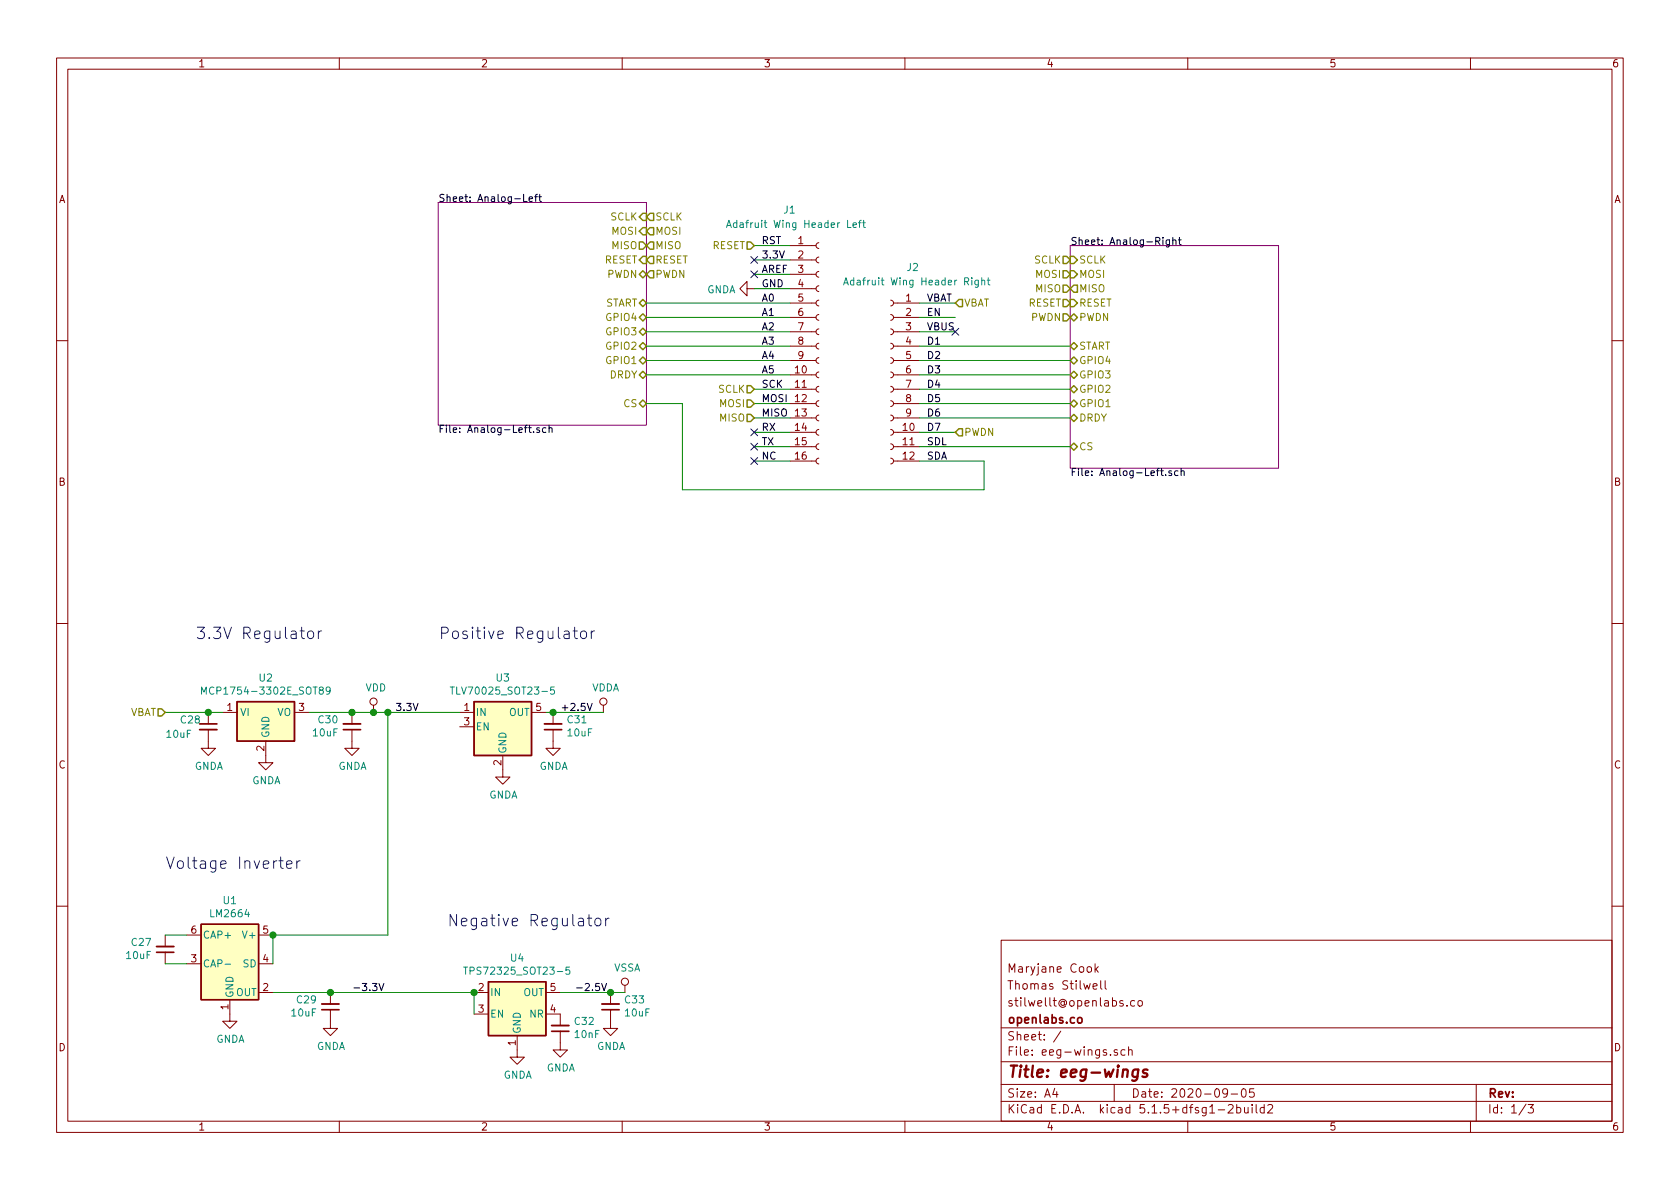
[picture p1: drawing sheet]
EESchema Schematic File Version 4
EELAYER 30 0
EELAYER END
$Descr A4 11693 8268
encoding utf-8
Sheet 1 3
Title "eeg-wings"
Date "2020-09-05"
Rev ""
Comp "openlabs.co"
Comment1 "stilwellt@openlabs.co"
Comment2 "Thomas Stilwell"
Comment3 "Maryjane Cook"
Comment4 ""
$EndDescr
$Comp
L Connector:Conn_01x16_Female J1
U 1 1
P 5700 2400
F 0 "J1" H 5450 3350 50  0000 L CNN
F 1 "Adafruit Wing Header Left" H 5050 3250 50  0000 L CNN
F 2 "Connector_PinSocket_2.54mm:PinSocket_1x16_P2.54mm_Vertical" H 5700 2400 50  0001 C CNN
F 3 "~" H 5700 2400 50  0001 C CNN
	1    5700 2400
	1    0    0    -1  
$EndComp
$Comp
L Connector:Conn_01x12_Female J2
U 1 1
P 6200 2600
F 0 "J2" H 6000 3350 50  0000 L CNN
F 1 "Adafruit Wing Header Right" H 5500 3250 50  0000 L CNN
F 2 "Connector_PinSocket_2.54mm:PinSocket_1x12_P2.54mm_Vertical" H 6200 2600 50  0001 C CNN
F 3 "~" H 6200 2600 50  0001 C CNN
	1    6200 2600
	-1   0    0    -1  
$EndComp
Wire Wire Line
	6400 2100 6650 2100
Text Label 6450 2100 0    50   ~ 0
VBAT
Wire Wire Line
	6400 2200 6650 2200
Text Label 6450 2200 0    50   ~ 0
EN
Wire Wire Line
	6400 2300 6650 2300
Text Label 6450 2300 0    50   ~ 0
VBUS
Text Label 6450 2400 0    50   ~ 0
D1
Text Label 6450 2500 0    50   ~ 0
D2
Text Label 6450 2600 0    50   ~ 0
D3
Text Label 6450 2700 0    50   ~ 0
D4
Text Label 6450 2800 0    50   ~ 0
D5
Text Label 6450 2900 0    50   ~ 0
D6
Wire Wire Line
	6400 3000 6650 3000
Text Label 6450 3000 0    50   ~ 0
D7
Text Label 6450 3100 0    50   ~ 0
SDL
Text Label 6450 3200 0    50   ~ 0
SDA
Wire Wire Line
	5500 1700 5250 1700
Text Label 5300 1700 0    50   ~ 0
RST
Wire Wire Line
	5500 1800 5250 1800
Text Label 5300 1800 0    50   ~ 0
3.3V
Wire Wire Line
	5500 1900 5250 1900
Text Label 5300 1900 0    50   ~ 0
AREF
Wire Wire Line
	5500 2000 5250 2000
Text Label 5300 2000 0    50   ~ 0
GND
Text Label 5300 2100 0    50   ~ 0
A0
Text Label 5300 2200 0    50   ~ 0
A1
Text Label 5300 2300 0    50   ~ 0
A2
Text Label 5300 2400 0    50   ~ 0
A3
Text Label 5300 2500 0    50   ~ 0
A4
Text Label 5300 2600 0    50   ~ 0
A5
Text Label 5300 2700 0    50   ~ 0
SCK
Text Label 5300 2800 0    50   ~ 0
MOSI
Text Label 5300 2900 0    50   ~ 0
MISO
Wire Wire Line
	5500 3000 5250 3000
Text Label 5300 3000 0    50   ~ 0
RX
Wire Wire Line
	5500 3100 5250 3100
Text Label 5300 3100 0    50   ~ 0
TX
Wire Wire Line
	5500 3200 5250 3200
Text Label 5300 3200 0    50   ~ 0
NC
Wire Wire Line
	5500 2900 5250 2900
Wire Wire Line
	5500 2800 5250 2800
Wire Wire Line
	5500 2700 5250 2700
$Comp
L Regulator_Linear:MCP1754-3302E_SOT89 U2
U 1 1
P 1850 4950
F 0 "U2" H 1850 5192 50  0000 C CNN
F 1 "MCP1754-3302E_SOT89" H 1850 5101 50  0000 C CNN
F 2 "Package_TO_SOT_SMD:SOT-89-3" H 1850 5175 50  0001 C CNN
F 3 "http://ww1.microchip.com/downloads/en/DeviceDoc/20002276C.pdf" H 1850 4950 50  0001 C CNN
	1    1850 4950
	1    0    0    -1  
$EndComp
$Comp
L mine:LM2664 U1
U 1 1
P 1600 6500
F 0 "U1" H 1600 6742 50  0000 C CNN
F 1 "LM2664" H 1600 6651 50  0000 C CNN
F 2 "" H 1600 6725 50  0001 C CIN
F 3 "https://www.ti.com/lit/ds/symlink/lm2664.pdf?HQS=TI-null-null-mousermode-df-pf-null-wwe&ts=1599255455385&ref_url=https%253A%252F%252Fwww.mouser.com%252F" H 1600 6450 50  0001 C CNN
	1    1600 6500
	1    0    0    -1  
$EndComp
$Comp
L Regulator_Linear:TLV70025_SOT23-5 U3
U 1 1
P 3500 5050
F 0 "U3" H 3500 5392 50  0000 C CNN
F 1 "TLV70025_SOT23-5" H 3500 5301 50  0000 C CNN
F 2 "Package_TO_SOT_SMD:SOT-23-5" H 3500 5375 50  0001 C CIN
F 3 "http://www.ti.com/lit/ds/symlink/tlv700.pdf" H 3500 5100 50  0001 C CNN
	1    3500 5050
	1    0    0    -1  
$EndComp
$Comp
L mine:TPS72325_SOT23-5 U4
U 1 1
P 3600 7000
F 0 "U4" H 3600 7342 50  0000 C CNN
F 1 "TPS72325_SOT23-5" H 3600 7251 50  0000 C CNN
F 2 "Package_TO_SOT_SMD:SOT-23-5" H 3600 7325 50  0001 C CIN
F 3 "https://www.ti.com/lit/ds/symlink/tps723.pdf" H 3600 7050 50  0001 C CNN
	1    3600 7000
	1    0    0    -1  
$EndComp
$Comp
L power:GNDA #PWR02
U 1 1
P 1850 5250
F 0 "#PWR02" H 1850 5000 50  0001 C CNN
F 1 "GNDA" H 1855 5077 50  0000 C CNN
F 2 "" H 1850 5250 50  0001 C CNN
F 3 "" H 1850 5250 50  0001 C CNN
	1    1850 5250
	1    0    0    -1  
$EndComp
$Comp
L power:VSSA #PWR07
U 1 1
P 4350 6900
F 0 "#PWR07" H 4350 6750 50  0001 C CNN
F 1 "VSSA" H 4367 7073 50  0000 C CNN
F 2 "" H 4350 6900 50  0001 C CNN
F 3 "" H 4350 6900 50  0001 C CNN
	1    4350 6900
	1    0    0    -1  
$EndComp
Wire Wire Line
	4350 6900 4250 6900
$Comp
L power:GNDA #PWR05
U 1 1
P 3600 7300
F 0 "#PWR05" H 3600 7050 50  0001 C CNN
F 1 "GNDA" H 3605 7127 50  0000 C CNN
F 2 "" H 3600 7300 50  0001 C CNN
F 3 "" H 3600 7300 50  0001 C CNN
	1    3600 7300
	1    0    0    -1  
$EndComp
$Comp
L power:VDDA #PWR06
U 1 1
P 4200 4950
F 0 "#PWR06" H 4200 4800 50  0001 C CNN
F 1 "VDDA" H 4217 5123 50  0000 C CNN
F 2 "" H 4200 4950 50  0001 C CNN
F 3 "" H 4200 4950 50  0001 C CNN
	1    4200 4950
	1    0    0    -1  
$EndComp
Wire Wire Line
	4200 4950 3850 4950
$Comp
L power:VDD #PWR03
U 1 1
P 2600 4950
F 0 "#PWR03" H 2600 4800 50  0001 C CNN
F 1 "VDD" H 2617 5123 50  0000 C CNN
F 2 "" H 2600 4950 50  0001 C CNN
F 3 "" H 2600 4950 50  0001 C CNN
	1    2600 4950
	1    0    0    -1  
$EndComp
Wire Wire Line
	2150 4950 2450 4950
Connection ~ 2600 4950
Wire Wire Line
	2600 4950 2700 4950
Text Label 2750 4950 0    50   ~ 0
3.3V
Text Label 3900 4950 0    50   ~ 0
+2.5V
Text Label 4000 6900 0    50   ~ 0
-2.5V
$Comp
L power:GNDA #PWR04
U 1 1
P 3500 5350
F 0 "#PWR04" H 3500 5100 50  0001 C CNN
F 1 "GNDA" H 3505 5177 50  0000 C CNN
F 2 "" H 3500 5350 50  0001 C CNN
F 3 "" H 3500 5350 50  0001 C CNN
	1    3500 5350
	1    0    0    -1  
$EndComp
Wire Wire Line
	1900 6900 2300 6900
Text Label 2450 6900 0    50   ~ 0
-3.3V
$Comp
L power:GNDA #PWR01
U 1 1
P 1600 7050
F 0 "#PWR01" H 1600 6800 50  0001 C CNN
F 1 "GNDA" H 1605 6877 50  0000 C CNN
F 2 "" H 1600 7050 50  0001 C CNN
F 3 "" H 1600 7050 50  0001 C CNN
	1    1600 7050
	1    0    0    -1  
$EndComp
$Comp
L power:GNDA #PWR0102
U 1 1
P 5250 2000
F 0 "#PWR0102" H 5250 1750 50  0001 C CNN
F 1 "GNDA" V 5255 1873 50  0000 R CNN
F 2 "" H 5250 2000 50  0001 C CNN
F 3 "" H 5250 2000 50  0001 C CNN
	1    5250 2000
	0    1    1    0   
$EndComp
NoConn ~ 5250 1900
NoConn ~ 5250 1800
NoConn ~ 5250 3200
NoConn ~ 5250 3100
NoConn ~ 5250 3000
NoConn ~ 6650 2300
Text HLabel 6650 2100 2    50   Input ~ 0
VBAT
Text HLabel 1150 4950 0    50   Input ~ 0
VBAT
Wire Wire Line
	4500 2100 5500 2100
Wire Wire Line
	4500 2200 5500 2200
Wire Wire Line
	4500 2300 5500 2300
Wire Wire Line
	4500 2400 5500 2400
Wire Wire Line
	4500 2500 5500 2500
Wire Wire Line
	4500 2600 5500 2600
Wire Wire Line
	4500 2800 4750 2800
Wire Wire Line
	4750 2800 4750 3400
Wire Wire Line
	4750 3400 6850 3400
Wire Wire Line
	6850 3400 6850 3200
Wire Wire Line
	6400 3200 6850 3200
$Sheet
S 3050 1400 1450 1550
U 5F54FC54
F0 "Analog-Left" 50
F1 "Analog-Left.sch" 50
F2 "MISO" O R 4500 1700 50 
F3 "MOSI" I R 4500 1600 50 
F4 "SCLK" I R 4500 1500 50 
F5 "RESET" I R 4500 1800 50 
F6 "GPIO1" B R 4500 2500 50 
F7 "GPIO2" B R 4500 2400 50 
F8 "GPIO3" B R 4500 2300 50 
F9 "GPIO4" B R 4500 2200 50 
F10 "START" B R 4500 2100 50 
F11 "DRDY" B R 4500 2600 50 
F12 "PWDN" B R 4500 1900 50 
F13 "CS" B R 4500 2800 50 
$EndSheet
Text HLabel 4500 1600 2    50   Input ~ 0
MOSI
Text HLabel 4500 1500 2    50   Input ~ 0
SCLK
Text HLabel 4500 1700 2    50   Input ~ 0
MISO
Text HLabel 4500 1800 2    50   Input ~ 0
RESET
Text HLabel 4500 1900 2    50   Input ~ 0
PWDN
Text HLabel 5250 2700 0    50   Input ~ 0
SCLK
Text HLabel 5250 2800 0    50   Input ~ 0
MOSI
Text HLabel 5250 2900 0    50   Input ~ 0
MISO
Text HLabel 5250 1700 0    50   Input ~ 0
RESET
Text HLabel 6650 3000 2    50   Input ~ 0
PWDN
$Sheet
S 7450 1700 1450 1550
U 5FEB0350
F0 "Analog-Right" 50
F1 "Analog-Left.sch" 50
F2 "MISO" O L 7450 2000 50 
F3 "MOSI" I L 7450 1900 50 
F4 "SCLK" I L 7450 1800 50 
F5 "RESET" I L 7450 2100 50 
F6 "GPIO1" B L 7450 2800 50 
F7 "GPIO2" B L 7450 2700 50 
F8 "GPIO3" B L 7450 2600 50 
F9 "GPIO4" B L 7450 2500 50 
F10 "START" B L 7450 2400 50 
F11 "DRDY" B L 7450 2900 50 
F12 "PWDN" B L 7450 2200 50 
F13 "CS" B L 7450 3100 50 
$EndSheet
Text HLabel 7450 1900 0    50   Input ~ 0
MOSI
Text HLabel 7450 1800 0    50   Input ~ 0
SCLK
Text HLabel 7450 2000 0    50   Input ~ 0
MISO
Text HLabel 7450 2100 0    50   Input ~ 0
RESET
Text HLabel 7450 2200 0    50   Input ~ 0
PWDN
Wire Wire Line
	6400 2400 7450 2400
Wire Wire Line
	6400 2500 7450 2500
Wire Wire Line
	6400 2600 7450 2600
Wire Wire Line
	6400 2700 7450 2700
Wire Wire Line
	6400 2800 7450 2800
Wire Wire Line
	6400 2900 7450 2900
Wire Wire Line
	6400 3100 7450 3100
$Comp
L Device:C_Small C27
U 1 1
P 1150 6600
F 0 "C27" H 1059 6554 50  0000 R CNN
F 1 "10uF" H 1059 6645 50  0000 R CNN
F 2 "" H 1150 6600 50  0001 C CNN
F 3 "~" H 1150 6600 50  0001 C CNN
	1    1150 6600
	1    0    0    1   
$EndComp
Wire Wire Line
	1150 6500 1300 6500
Wire Wire Line
	1150 6700 1300 6700
Wire Wire Line
	1900 6700 1900 6500
Connection ~ 1900 6500
$Comp
L Device:C_Small C29
U 1 1
P 2300 7000
F 0 "C29" H 2209 6954 50  0000 R CNN
F 1 "10uF" H 2209 7045 50  0000 R CNN
F 2 "" H 2300 7000 50  0001 C CNN
F 3 "~" H 2300 7000 50  0001 C CNN
	1    2300 7000
	1    0    0    1   
$EndComp
Connection ~ 2300 6900
Wire Wire Line
	2300 6900 3300 6900
$Comp
L power:GNDA #PWR0101
U 1 1
P 2300 7100
F 0 "#PWR0101" H 2300 6850 50  0001 C CNN
F 1 "GNDA" H 2305 6927 50  0000 C CNN
F 2 "" H 2300 7100 50  0001 C CNN
F 3 "" H 2300 7100 50  0001 C CNN
	1    2300 7100
	1    0    0    -1  
$EndComp
Text Notes 2100 6050 2    79   ~ 0
Voltage Inverter
Text Notes 4250 6450 2    79   ~ 0
Negative Regulator
Text Notes 4150 4450 2    79   ~ 0
Positive Regulator
Text Notes 2250 4450 2    79   ~ 0
3.3V Regulator
Wire Wire Line
	3300 7050 3300 6900
Connection ~ 3300 6900
$Comp
L Device:C_Small C30
U 1 1
P 2450 5050
F 0 "C30" H 2359 5004 50  0000 R CNN
F 1 "10uF" H 2359 5095 50  0000 R CNN
F 2 "" H 2450 5050 50  0001 C CNN
F 3 "~" H 2450 5050 50  0001 C CNN
	1    2450 5050
	1    0    0    1   
$EndComp
Connection ~ 2450 4950
Wire Wire Line
	2450 4950 2600 4950
$Comp
L power:GNDA #PWR0168
U 1 1
P 2450 5150
F 0 "#PWR0168" H 2450 4900 50  0001 C CNN
F 1 "GNDA" H 2455 4977 50  0000 C CNN
F 2 "" H 2450 5150 50  0001 C CNN
F 3 "" H 2450 5150 50  0001 C CNN
	1    2450 5150
	1    0    0    -1  
$EndComp
$Comp
L Device:C_Small C31
U 1 1
P 3850 5050
F 0 "C31" H 3758 5004 50  0000 R CNN
F 1 "10uF" H 3758 5095 50  0000 R CNN
F 2 "" H 3850 5050 50  0001 C CNN
F 3 "~" H 3850 5050 50  0001 C CNN
	1    3850 5050
	-1   0    0    1   
$EndComp
Connection ~ 3850 4950
Wire Wire Line
	3850 4950 3800 4950
$Comp
L power:GNDA #PWR0169
U 1 1
P 3850 5150
F 0 "#PWR0169" H 3850 4900 50  0001 C CNN
F 1 "GNDA" H 3855 4977 50  0000 C CNN
F 2 "" H 3850 5150 50  0001 C CNN
F 3 "" H 3850 5150 50  0001 C CNN
	1    3850 5150
	1    0    0    -1  
$EndComp
$Comp
L Device:C_Small C33
U 1 1
P 4250 7000
F 0 "C33" H 4158 6954 50  0000 R CNN
F 1 "10uF" H 4158 7045 50  0000 R CNN
F 2 "" H 4250 7000 50  0001 C CNN
F 3 "~" H 4250 7000 50  0001 C CNN
	1    4250 7000
	-1   0    0    1   
$EndComp
Connection ~ 4250 6900
Wire Wire Line
	4250 6900 3900 6900
$Comp
L power:GNDA #PWR0170
U 1 1
P 4250 7100
F 0 "#PWR0170" H 4250 6850 50  0001 C CNN
F 1 "GNDA" H 4255 6927 50  0000 C CNN
F 2 "" H 4250 7100 50  0001 C CNN
F 3 "" H 4250 7100 50  0001 C CNN
	1    4250 7100
	1    0    0    -1  
$EndComp
$Comp
L Device:C_Small C32
U 1 1
P 3900 7150
F 0 "C32" H 3808 7104 50  0000 R CNN
F 1 "10nF" H 3808 7195 50  0000 R CNN
F 2 "" H 3900 7150 50  0001 C CNN
F 3 "~" H 3900 7150 50  0001 C CNN
	1    3900 7150
	-1   0    0    1   
$EndComp
$Comp
L power:GNDA #PWR0171
U 1 1
P 3900 7250
F 0 "#PWR0171" H 3900 7000 50  0001 C CNN
F 1 "GNDA" H 3905 7077 50  0000 C CNN
F 2 "" H 3900 7250 50  0001 C CNN
F 3 "" H 3900 7250 50  0001 C CNN
	1    3900 7250
	1    0    0    -1  
$EndComp
$Comp
L Device:C_Small C28
U 1 1
P 1450 5050
F 0 "C28" H 1250 5100 50  0000 L CNN
F 1 "10uF" H 1150 5000 50  0000 L CNN
F 2 "" H 1450 5050 50  0001 C CNN
F 3 "~" H 1450 5050 50  0001 C CNN
	1    1450 5050
	1    0    0    -1  
$EndComp
Connection ~ 1450 4950
Wire Wire Line
	1450 4950 1550 4950
Wire Wire Line
	1150 4950 1450 4950
$Comp
L power:GNDA #PWR0172
U 1 1
P 1450 5150
F 0 "#PWR0172" H 1450 4900 50  0001 C CNN
F 1 "GNDA" H 1455 4977 50  0000 C CNN
F 2 "" H 1450 5150 50  0001 C CNN
F 3 "" H 1450 5150 50  0001 C CNN
	1    1450 5150
	1    0    0    -1  
$EndComp
Wire Wire Line
	2700 6500 2700 4950
Wire Wire Line
	1900 6500 2700 6500
Connection ~ 2700 4950
Wire Wire Line
	2700 4950 3200 4950
$EndSCHEMATC
